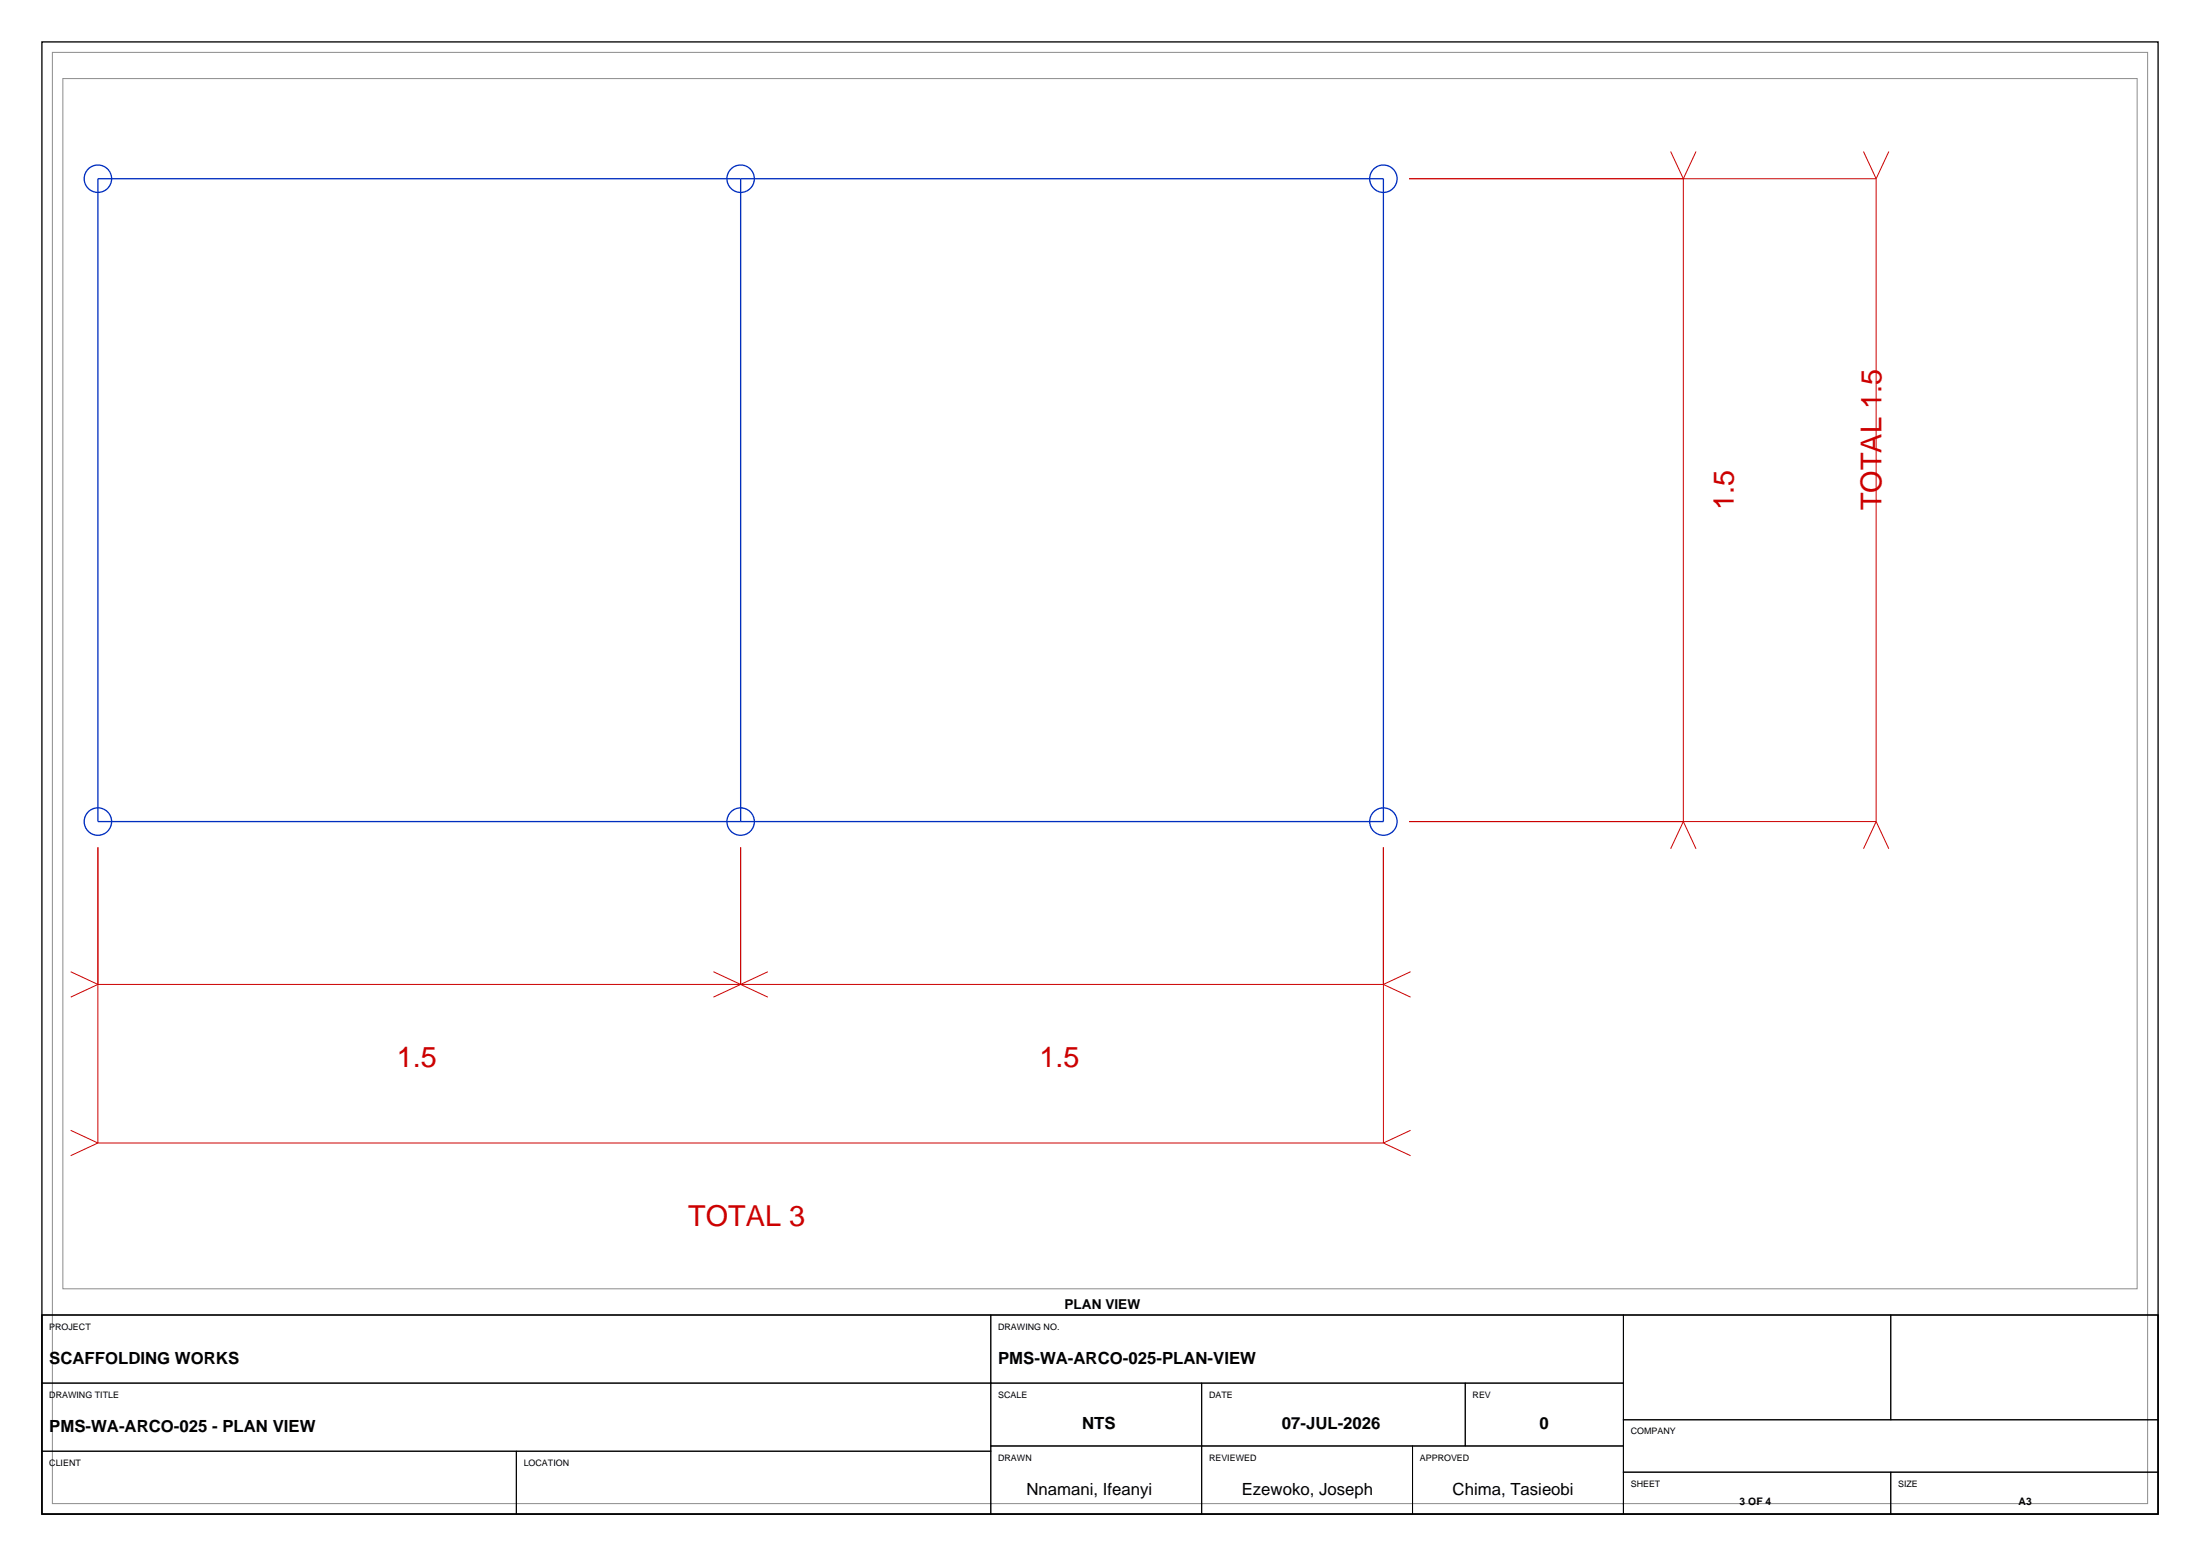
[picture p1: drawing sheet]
<svg xmlns="http://www.w3.org/2000/svg" width="420mm" height="297mm" viewBox="0 0 420 297" stroke-linecap="round" stroke-linejoin="round" font-family="sans-serif">
<path d="M8 8h404v281h-404zM8 251h404v38h-404z" fill="none" stroke="#000" stroke-width=".25"/>
<path d="M10 10h400v277h-400zM12 15h396v231h-396z" fill="none" stroke="#8c8c8c" stroke-width=".19"/>
<g fill="none" stroke="#002ebf" stroke-width=".25">
<path d="M18.7 34.1h245.4v122.7h-245.4zM141.4 34.1v122.7"/>
<circle cx="18.7" cy="34.1" r="2.62"/>
<circle cx="141.4" cy="34.1" r="2.62"/>
<circle cx="264.1" cy="34.1" r="2.62"/>
<circle cx="18.7" cy="156.8" r="2.62"/>
<circle cx="141.4" cy="156.8" r="2.62"/>
<circle cx="264.1" cy="156.8" r="2.62"/>
</g>
<g fill="none" stroke="#c00" stroke-width=".19">
<path d="M269 34.1h89.2M318.9 28.9l2.5 5.2M321.4 34.1v122.7M323.8 28.9l-2.4 5.2M355.8 28.9l2.4 5.2M358.2 34.1v122.7M360.6 28.9l-2.4 5.2M269 156.8h89.2M321.4 156.8l-2.5 5.2M321.4 156.8l2.4 5.2M358.2 156.8l-2.4 5.2M358.2 156.8l2.4 5.2"/>
<path d="M18.7 161.7v56.5M141.4 161.7v26.2M264.1 161.7v56.5M13.5 185.5l5.2 2.4M18.7 187.9h245.4M18.7 187.9l-5.2 2.4M136.2 185.5l10.4 4.8M141.4 187.9l-5.2 2.4M146.6 185.5l-5.2 2.4M264.1 187.9l5.2 2.4M269.3 185.5l-5.2 2.4M13.5 215.8l5.2 2.4"/>
<path d="M18.7 218.2h245.4M18.7 218.2l-5.2 2.4M264.1 218.2l5.2 2.4M269.3 215.8l-5.2 2.4"/>
</g>
<g fill="none" stroke="#000" stroke-width=".19">
<path d="M8 251h181.2v13h-181.2zM189.2 251h120.7v13h-120.7zM309.9 251h51.1v20h-51.1zM361 251h51v20h-51zM8 264h181.2v13h-181.2zM8 277h90.6v12h-90.6zM98.6 277h90.6v12h-90.6zM189.2 264h40.2v12h-40.2zM189.2 276h40.2v13h-40.2zM229.4 264h50.3v12h-50.3zM229.4 276h40.3v13h-40.3zM269.7 276h40.2v13h-40.2z"/>
<path d="M279.7 264h30.2v12h-30.2zM309.9 271h102.1v10h-102.1zM309.9 281h51.1v8h-51.1zM361 281h51v8h-51z"/>
</g>
<g font-size="5.5" fill="#c00">
<text x="331" y="97.4" transform="rotate(-90 331 97.4)">1.5</text>
<text x="359.2" y="97.4" transform="rotate(-90 359.2 97.4)">TOTAL 1.5</text>
<text x="75.8" y="203.7">1.5</text>
<text x="198.5" y="203.7">1.5</text>
<text x="131.4" y="234">TOTAL 3</text>
</g>
<g font-size="3.2">
<text x="9.4" y="260.3">SCAFFOLDING WORKS</text>
<text x="190.6" y="260.3">PMS-WA-ARCO-025-PLAN-VIEW</text>
<text x="9.4" y="273.3">PMS-WA-ARCO-025 - PLAN VIEW</text>
<text x="206.6" y="272.8">NTS</text>
<text x="244.7" y="272.8">07-JUL-2026</text>
<text x="293.9" y="272.8">0</text>
<text x="196" y="285.4">Nnamani, Ifeanyi</text>
<text x="237.1" y="285.4">Ezewoko, Joseph</text>
<text x="277.3" y="285.4">Chima, Tasieobi</text>
</g>
<text font-size="2.6" x="203.2" y="249.8">PLAN VIEW</text>
<g font-size="2">
<text x="332.1" y="287.2">3 OF 4</text>
<text x="385.4" y="287.2">A3</text>
</g>
<g font-size="1.7">
<text x="9.4" y="253.8">PROJECT</text>
<text x="190.6" y="253.8">DRAWING NO.</text>
<text x="9.4" y="266.8">DRAWING TITLE</text>
<text x="190.6" y="266.8">SCALE</text>
<text x="230.8" y="266.8">DATE</text>
<text x="281.1" y="266.8">REV</text>
<text x="311.3" y="273.8">COMPANY</text>
<text x="9.4" y="279.8">CLIENT</text>
<text x="100" y="279.8">LOCATION</text>
<text x="190.6" y="278.8">DRAWN</text>
<text x="230.8" y="278.8">REVIEWED</text>
<text x="271.1" y="278.8">APPROVED</text>
<text x="311.3" y="283.8">SHEET</text>
<text x="362.4" y="283.8">SIZE</text>
</g>
</svg>
